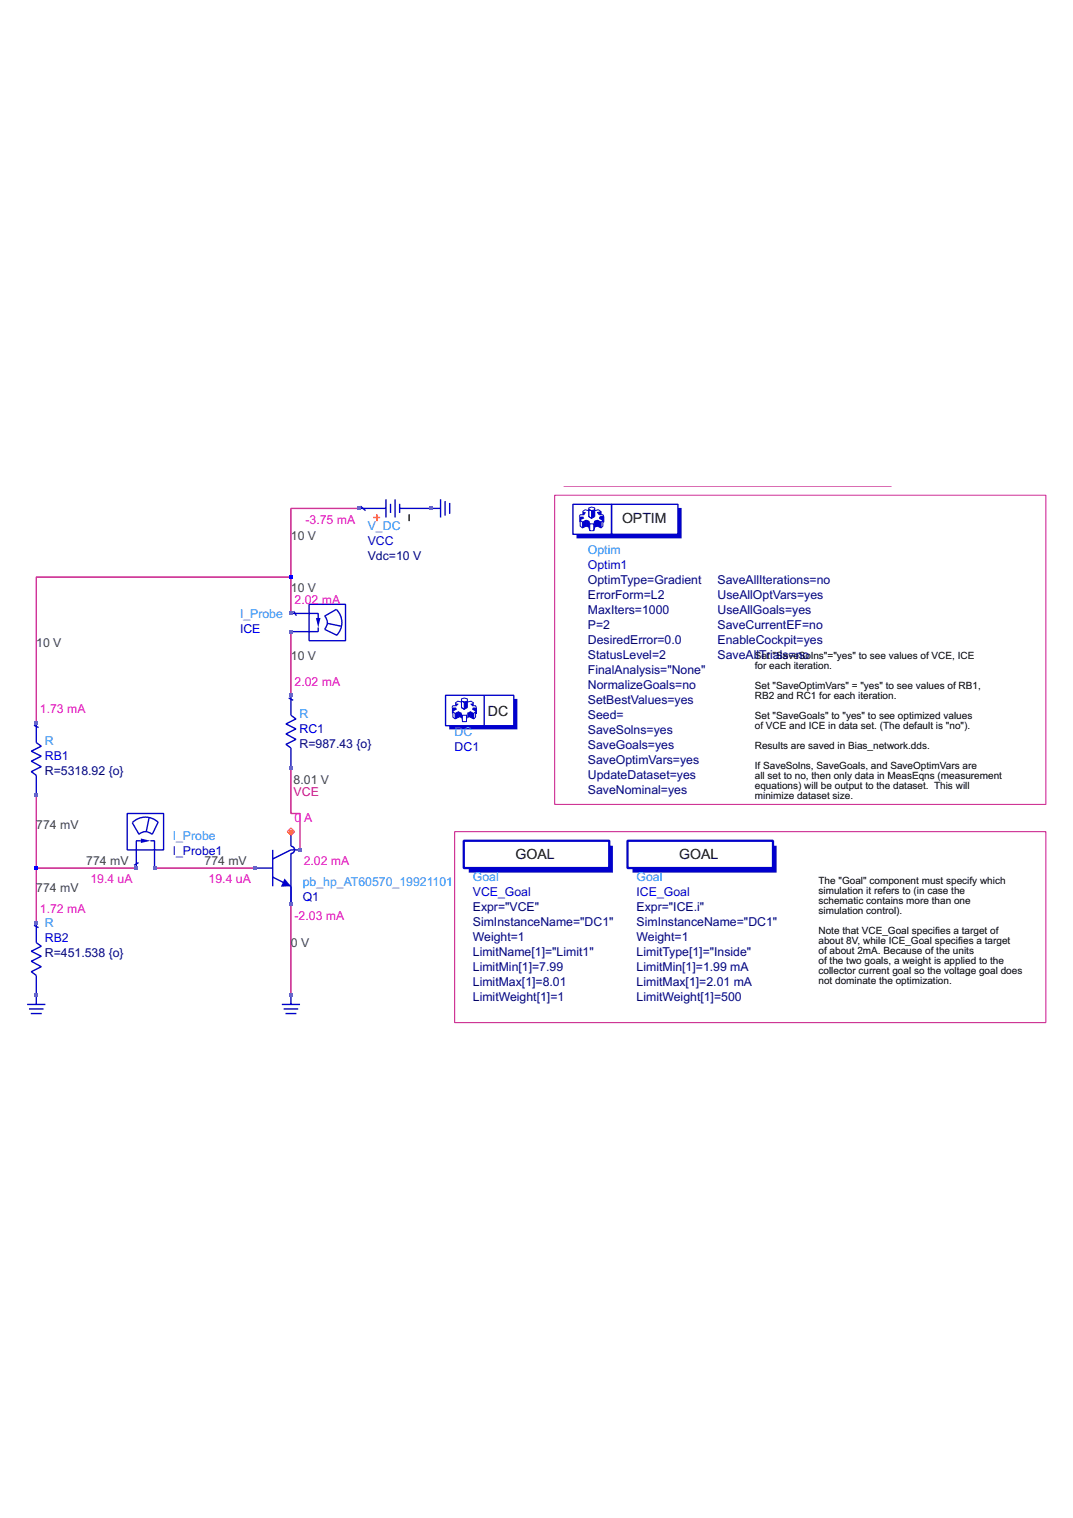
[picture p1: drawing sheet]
<svg xmlns="http://www.w3.org/2000/svg" width="210mm" height="297mm" viewBox="0 0 210 297" stroke-linecap="round" stroke-linejoin="round" font-family="sans-serif">
<path d="M70.2 99.5h-13.3v13.4M56.9 112.9h-49.8v28.5M56.9 112.9v7.1M56.9 123.6v12.4M7.1 155.6v24.9M56.9 150.3v8.9h1.8v7.1M7.1 169.9h19.6M30.2 169.9h19.6M56.9 177v17.8" fill="none" stroke="#c71585" stroke-width=".27"/>
<path d="M108.5 96.9h96.1v60.5h-96.1zM110.3 95.1h64M88.9 162.7h115.7v37.4h-115.7z" fill="none" stroke="#c71585" stroke-width=".2"/>
<path d="M80 100.6v1.4" fill="none" stroke="#000" stroke-width=".27"/>
<path d="M70.2 99.5h5.3M70.5 99l1 .9M75.5 97.7v3.6M76.4 98.6v1.8M77.3 97.7v3.6M78.2 99.5h6.2M78.2 98.6v1.8" fill="none" stroke="#0000cd" stroke-width=".27"/>
<path d="M73 101.3h1.4M73.7 100.6v1.4" fill="none" stroke="#ff4500" stroke-width=".27"/>
<path d="M122.7 164.5h28.5v5.4h-28.5z" fill="none" stroke="#0000cd" stroke-width=".44"/>
<path d="M123.7 169.9h27.5v-4.4h.7v5.2h-28.2z" fill="#0000cd"/>
<path d="M6.6 141.9l.9 .5M7.1 141.4v3.9l1 .7-2 1 2 1-2 1 2 1-2 1 1 .7v3.9" fill="none" stroke="#0000cd" stroke-width=".27"/>
<path d="M90.7 164.5h28.5v5.4h-28.5z" fill="none" stroke="#0000cd" stroke-width=".44"/>
<path d="M91.7 169.9h27.5v-4.4h.7v5.2h-28.2z" fill="#0000cd"/>
<path d="M112.1 98.7h7.5v5.9h-7.5zM119.6 98.7h13v5.9h-13z" fill="none" stroke="#0000cd" stroke-width=".27"/>
<g fill="none" stroke="#0000cd" stroke-width=".2">
<path d="M115.2 99.4l.5-.2 .6 .2v.3l-.6 .2-.5-.2zM115.2 99.7v1.4l.5 .3 .6-.3v-1.4M115.2 99.9l-.7-.2-.6 .4M116.3 99.9l.8-.2 .5 .4M113.9 102.2l.8-.4v1.2l-.8 .3zM113.9 102.2l-.4-.4v1.2l.4 .3M114.3 100.7h-.8l-.2 .4M114.7 101.8l.5 .2v1.1l-.5-.1M115.2 102l.2 .5M115.2 103.1l.2 .7M115.4 102.5h.8M115.4 103.8h.8"/>
<path d="M115.4 102.5v1.3M116.2 102.5v1.3M116.3 102l-.1 .5M116.3 103.1l-.1 .7M116.9 101.8l.7 .4v1.1l-.7-.3zM116.9 101.8l-.6 .2v1.1l.6-.1M117.6 102.2l.3-.4v1.2l-.3 .3M117.6 100.7v-.6l-.7 .2 .3 .4h.7l.2 .4M118.1 101.1v1.1h-.2M118.1 101.1h-.7l-.2 .3 .7 .4"/>
</g>
<g fill="#0000cd">
<path d="M113.3 101.1h.8l.2 .3-.8 .4v.4h-.2z"/>
<path d="M113.9 100.1l.8 .2-.4 .4h-.4z"/>
<path d="M114.7 101.8l.5 .2 .2 .5v1.3l-.2-.7-.5-.1z"/>
<path d="M116.9 100.3l.7-.2v.6h-.4z"/>
<path d="M117.4 101.1h.7v1.1h-.2v-.4l-.7-.4z"/>
<path d="M116.9 101.8l.7 .4v1.1l-.7-.3z"/>
<path d="M116.3 102l.6-.2v1.2l-.6 .1z"/>
<path d="M113.9 102.2l.8-.4v1.2l-.8 .3z"/>
<path d="M116.3 102v1.1l-.1 .7v-1.3z"/>
</g>
<path d="M115.2 99.7l.5 .2v1.5l-.5-.3zM115.2 99.7l.5 .2" fill="none" stroke="#0000cd" stroke-width=".2"/>
<g fill="#0000cd">
<path d="M115.7 99.9l.6-.2v1.4l-.6 .3z"/>
<path d="M112.8 104.6h19.8v-5.2h.7v6h-20.5z"/>
</g>
<path d="M87.2 136h7.5v6h-7.5zM94.7 136h5.8v6h-5.8" fill="none" stroke="#0000cd" stroke-width=".27"/>
<path d="M89 139.6l.7-.3v1l-.7 .4zM89 139.6l-.4-.3v1l.4 .4M89.4 138.1h-.8l-.2 .4M90.3 136.8l.5-.2 .6 .2v.4l-.6 .2-.5-.2zM90.3 137.4l-.7-.2-.6 .4M90.3 137.2v1.3l.5 .3 .6-.3v-1.3M90.5 140h.8v1.2h-.8zM91.4 137.4l.7-.2 .6 .4M92 139.3l.7 .3v1.1l-.7-.4zM92.3 138.1h.7l.2 .4v1.1h-.2M92.7 139.6l.3-.3v1l-.3 .4" fill="none" stroke="#0000cd" stroke-width=".2"/>
<g fill="#0000cd">
<path d="M88.4 138.5h.8l.2 .3-.8 .5v.3h-.2z"/>
<path d="M89 137.6l.7 .1-.3 .4h-.4z"/>
<path d="M89.7 139.3l.6 .1 .2 .6v1.2l-.2-.7-.6-.2z"/>
<path d="M92 137.7l.7-.1v.5h-.4z"/>
<path d="M92.5 138.5h.7v1.1h-.2v-.3l-.7-.5z"/>
<path d="M92 139.3l.7 .3v1.1l-.7-.4z"/>
<path d="M91.4 139.4l.6-.1v1l-.6 .2z"/>
<path d="M89 139.6l.7-.3v1l-.7 .4z"/>
<path d="M91.4 139.4v1.1l-.1 .7v-1.2z"/>
</g>
<path d="M90.3 137.2l.5 .2v1.4l-.5-.3zM90.3 137.2l.5 .2" fill="none" stroke="#0000cd" stroke-width=".2"/>
<g fill="#0000cd">
<path d="M90.8 137.4l.6-.2v1.3l-.6 .3z"/>
<path d="M87.9 142h12.6v-5.2h.7v5.9h-13.3z"/>
</g>
<path d="M24.9 159.2h7.1v7.1h-7.1zM25.9 161l1.3 2.3M27.2 163.3a1.78 1.78 0 0 1 2.5 0M27.6 164.5h-.9v5.4M29.2 160.1l-.6 2.6M29.4 164.5h.8v5.4M30.9 160.9l-1.1 2.4M31 160.9a3.6 3.6 0 0 0-5.1 0" fill="none" stroke="#0000cd" stroke-width=".27"/>
<path d="M27.6 164.1l1.8 .4-1.8 .5z" fill="#0000cd"/>
<path d="M60.5 118.3h7.1v7.1h-7.1zM65.8 119.2l-2.3 1.4M65.8 119.3a3.6 3.6 0 0 1 0 5M56.9 120h5.4v.9M62.3 122.8v.8h-5.4M63.5 123.1l2.4 1.2M63.5 120.6a1.78 1.78 0 0 1 0 2.5M64.1 122l2.6 .5M27.1 168.8l-.9 .5" fill="none" stroke="#0000cd" stroke-width=".27"/>
<path d="M61.8 120.9h.9l-.4 1.9z" fill="#0000cd"/>
<g fill="none" stroke="#0000cd" stroke-width=".27">
<path d="M84.4 99.5h1.8M86.2 97.7v3.6M87.1 98.1v2.8M88 98.4v2.2M57.4 119.6l.6 .9M56.5 136.6l.9 .4M56.9 136v4l1 .7-2 1 2 .9-2 1 2 1.1-2 1 1 .7v3.9M49.8 169.9h3.6M53.4 166.3v7.1M56.9 162.7v2.9l.5 .2 .2 .3-.2 .7-.5 .2v10v-3.6l-3.5-1.8M58.7 166.3h-1.8l-3.5 1.8M5.3 196.5h3.6"/>
<path d="M5.7 197.4h2.8M6 198.3h2.2M6.6 181.1l.9 .4M7.1 180.5v3.9l1 .8-2 .9 2 1-2 1 2 1.1-2 .9 1 .8v5.6M55.1 196.5h3.6M55.5 197.4h2.8M55.8 198.3h2.2M56.9 194.8v1.7"/>
</g>
<path d="M55.7 171.9l1.2 1.5-1.9 .1z" fill="#0000cd"/>
<g fill="#4169e1">
<path d="M6.7 194.4h.7v.7h-.7z"/>
<path d="M6.7 180.2h.7v.7h-.7z"/>
</g>
<path d="M6.7 169.5h.7v.7h-.7z" fill="#00f"/>
<g fill="#4169e1">
<path d="M6.7 155.3h.7v.7h-.7z"/>
<path d="M6.7 141h.7v.7h-.7z"/>
<path d="M26.3 169.5h.7v.7h-.7z"/>
<path d="M29.9 169.5h.7v.7h-.7z"/>
<path d="M49.4 169.5h.8v.7h-.8z"/>
<path d="M56.6 194.4h.7v.7h-.7z"/>
<path d="M56.6 176.6h.7v.7h-.7z"/>
<path d="M56.6 149.9h.7v.7h-.7z"/>
<path d="M56.6 135.7h.7v.7h-.7z"/>
<path d="M56.6 123.2h.7v.7h-.7z"/>
<path d="M56.6 119.7h.7v.7h-.7z"/>
</g>
<path d="M56.6 112.6h.7v.7h-.7z" fill="#00f"/>
<g fill="#4169e1">
<path d="M58.3 165.9h.7v.8h-.7z"/>
<path d="M69.8 99.1h.7v.7h-.7z"/>
<path d="M84 99.1h.8v.7h-.8z"/>
</g>
<path d="M56.6 162.4h.7v.7h-.7z" fill="#f00"/>
<path d="M56.9 162l.7 .7-.7 .8-.7-.8z" fill="none" stroke="#f00" stroke-width=".2"/>
<g font-size="2.8">
<text x="121.7" y="102.4">OPTIM</text>
<text x="95.4" y="140">DC</text>
<text x="100.9" y="168">GOAL</text>
<text x="132.9" y="168">GOAL</text>
</g>
<g font-size="2.4" fill="#2f4f4f">
<text x="56.9" y="105.6">10 V</text>
<text x="56.9" y="115.9">10 V</text>
<text x="7.1" y="126.6">10 V</text>
<text x="56.9" y="129.2">10 V</text>
<text x="57.4" y="153.4">8.01 V</text>
<text x="7.1" y="162.2">774 mV</text>
<text x="16.9" y="169.3">774 mV</text>
<text x="40" y="169.3">774 mV</text>
<text x="7.1" y="174.6">774 mV</text>
<text x="56.9" y="185.3">0 V</text>
</g>
<g font-size="2.4" fill="#f0f">
<text x="59.8" y="102.5">-3.75 mA</text>
<text x="57.6" y="118.2">2.02 mA</text>
<text x="57.6" y="134.2">2.02 mA</text>
<text x="7.8" y="139.6">1.73 mA</text>
<text x="57.6" y="160.9">0</text>
<text x="59.5" y="160.9">A</text>
<text x="17.7" y="172.8">19.4 uA</text>
<text x="40.8" y="172.8">19.4 uA</text>
<text x="59.4" y="169.3">2.02 mA</text>
<text x="7.8" y="178.7">1.72 mA</text>
<text x="57.6" y="180">-2.03 mA</text>
</g>
<g font-size="2.4" fill="#1e90ff">
<text x="71.9" y="103.6">V_DC</text>
<text x="115" y="108.3">Optim</text>
<text x="46.9" y="120.9">I_Probe</text>
<text x="58.6" y="140.5">R</text>
<text x="88.9" y="143.9">DC</text>
<text x="8.8" y="145.8">R</text>
<text x="33.8" y="164.3">I_Probe</text>
<text x="59.2" y="173.3">pb_hp_AT60570_19921101</text>
<text x="92.5" y="172.4">Goal</text>
<text x="124.5" y="172.4">Goal</text>
<text x="8.8" y="181.4">R</text>
</g>
<g font-size="2.4" fill="#00f">
<text x="71.9" y="106.6">VCC</text>
<text x="115" y="111.3">Optim1</text>
<text x="46.9" y="123.8">ICE</text>
<text x="58.6" y="143.4">RC1</text>
<text x="8.8" y="148.7">RB1</text>
<text x="88.9" y="146.9">DC1</text>
<text x="33.8" y="167.2">I_Probe1</text>
<text x="59.2" y="176.2">Q1</text>
<text x="92.5" y="175.3">VCE_Goal</text>
<text x="124.5" y="175.3">ICE_Goal</text>
<text x="8.8" y="184.3">RB2</text>
</g>
<g font-size="2.4" fill="#000080">
<text x="71.9" y="109.5">Vdc=10 V</text>
<text x="115" y="117.1">ErrorForm=L2</text>
<text x="115" y="114.2">OptimType=Gradient</text>
<text x="140.4" y="117.1">UseAllOptVars=yes</text>
<text x="140.4" y="114.2">SaveAllIterations=no</text>
<text x="115" y="126">DesiredError=0.0</text>
<text x="115" y="120.1">MaxIters=1000</text>
<text x="115" y="123">P=2</text>
<text x="140.4" y="123">SaveCurrentEF=no</text>
<text x="140.4" y="120.1">UseAllGoals=yes</text>
<text x="140.4" y="126">EnableCockpit=yes</text>
<text x="115" y="131.8">FinalAnalysis=&quot;None&quot;</text>
<text x="115" y="128.9">StatusLevel=2</text>
<text x="140.4" y="128.9">SaveAllTrials=no</text>
<text x="115" y="137.7">SetBestValues=yes</text>
<text x="115" y="134.8">NormalizeGoals=no</text>
<text x="115" y="143.6">SaveSolns=yes</text>
<text x="115" y="140.6">Seed=</text>
<text x="58.6" y="146.3">R=987.43 {o}</text>
<text x="115" y="149.4">SaveOptimVars=yes</text>
<text x="115" y="146.5">SaveGoals=yes</text>
<text x="8.8" y="151.7">R=5318.92 {o}</text>
<text x="115" y="155.3">SaveNominal=yes</text>
<text x="115" y="152.4">UpdateDataset=yes</text>
<text x="92.5" y="178.3">Expr=&quot;VCE&quot;</text>
<text x="124.5" y="178.3">Expr=&quot;ICE.i&quot;</text>
<text x="92.5" y="184.1">Weight=1</text>
<text x="92.5" y="181.2">SimInstanceName=&quot;DC1&quot;</text>
<text x="124.5" y="184.1">Weight=1</text>
<text x="124.5" y="181.2">SimInstanceName=&quot;DC1&quot;</text>
<text x="8.8" y="187.3">R=451.538 {o}</text>
<text x="92.5" y="187.1">LimitName[1]=&quot;Limit1&quot;</text>
<text x="92.5" y="190">LimitMin[1]=7.99</text>
<text x="124.5" y="187.1">LimitType[1]=&quot;Inside&quot;</text>
<text x="124.5" y="190">LimitMin[1]=1.99 mA</text>
<text x="92.5" y="192.9">LimitMax[1]=8.01</text>
<text x="92.5" y="195.9">LimitWeight[1]=1</text>
<text x="124.5" y="192.9">LimitMax[1]=2.01 mA</text>
<text x="124.5" y="195.9">LimitWeight[1]=500</text>
</g>
<text font-size="2.4" fill="#c71585" x="57.4" y="155.8">VCE</text>
<g font-size="2">
<text x="147.7" y="129">Set &quot;SaveSolns&quot;=&quot;yes&quot; to see values of VCE, ICE</text>
<text x="147.7" y="131">for each iteration.</text>
<text x="147.7" y="134.9">Set &quot;SaveOptimVars&quot; = &quot;yes&quot; to see values of RB1,</text>
<text x="147.7" y="136.8">RB2 and RC1 for each iteration.</text>
<text x="147.7" y="140.7">Set &quot;SaveGoals&quot; to &quot;yes&quot; to see optimized values</text>
<text x="147.7" y="142.7">of VCE and ICE in data set. (The default is &quot;no&quot;).</text>
<text x="147.7" y="146.6">Results are saved in Bias_network.dds.</text>
<text x="147.7" y="150.5">If SaveSolns, SaveGoals, and SaveOptimVars are</text>
<text x="147.7" y="152.5">all set to no, then only data in MeasEqns (measurement</text>
<text x="147.7" y="154.4">equations) will be output to the dataset. This will</text>
<text x="147.7" y="156.4">minimize dataset size.</text>
<text x="160.1" y="172.9">The &quot;Goal&quot; component must specify which</text>
<text x="160.1" y="174.9">simulation it refers to (in case the</text>
<text x="160.1" y="176.9">schematic contains more than one</text>
<text x="160.1" y="178.8">simulation control).</text>
<text x="160.1" y="182.7">Note that VCE_Goal specifies a target of</text>
<text x="160.1" y="184.7">about 8V, while ICE_Goal specifies a target</text>
<text x="160.1" y="186.6">of about 2mA. Because of the units</text>
<text x="160.1" y="188.6">of the two goals, a weight is applied to the</text>
<text x="160.1" y="190.6">collector current goal so the voltage goal does</text>
<text x="160.1" y="192.5">not dominate the optimization.</text>
</g>
</svg>
